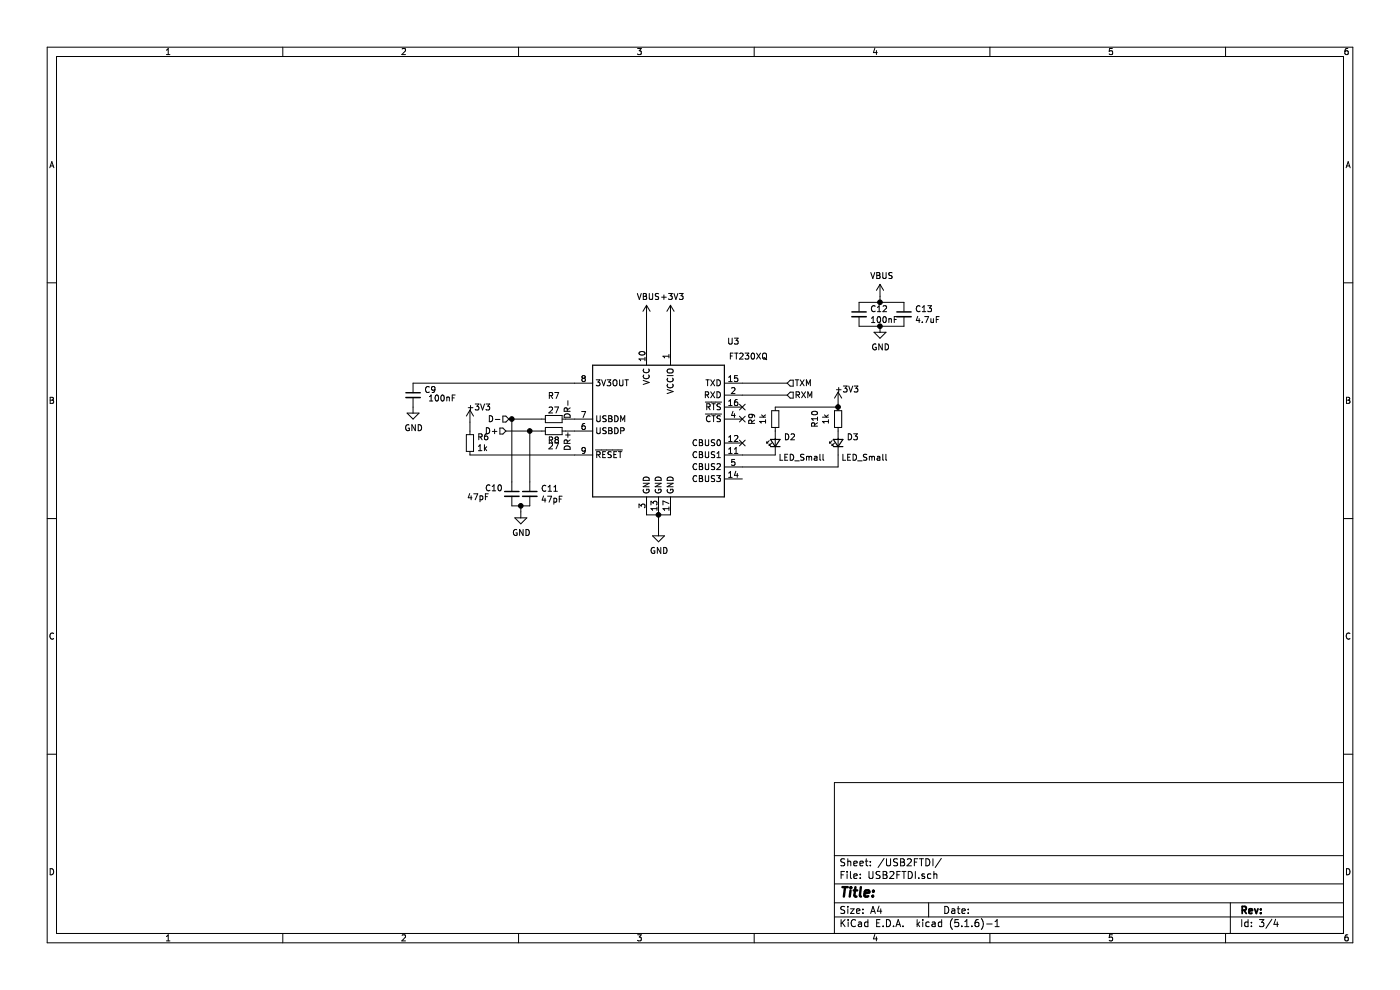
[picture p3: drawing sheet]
EESchema Schematic File Version 4
EELAYER 30 0
EELAYER END
$Descr A4 11693 8268
encoding utf-8
Sheet 3 4
Title ""
Date ""
Rev ""
Comp ""
Comment1 ""
Comment2 ""
Comment3 ""
Comment4 ""
$EndDescr
$Comp
L power:VBUS #PWR020
U 1 1
P 5400 2650
F 0 "#PWR020" H 5400 2500 50  0001 C CNN
F 1 "VBUS" H 5415 2823 50  0000 C CNN
F 2 "" H 5400 2650 50  0001 C CNN
F 3 "" H 5400 2650 50  0001 C CNN
	1    5400 2650
	1    0    0    -1  
$EndComp
$Comp
L power:+3V3 #PWR022
U 1 1
P 5600 2650
F 0 "#PWR022" H 5600 2500 50  0001 C CNN
F 1 "+3V3" H 5615 2823 50  0000 C CNN
F 2 "" H 5600 2650 50  0001 C CNN
F 3 "" H 5600 2650 50  0001 C CNN
	1    5600 2650
	1    0    0    -1  
$EndComp
Wire Wire Line
	5400 2650 5400 2900
Wire Wire Line
	5600 2650 5600 2900
$Comp
L power:GND #PWR021
U 1 1
P 5500 4425
F 0 "#PWR021" H 5500 4175 50  0001 C CNN
F 1 "GND" H 5505 4252 50  0000 C CNN
F 2 "" H 5500 4425 50  0001 C CNN
F 3 "" H 5500 4425 50  0001 C CNN
	1    5500 4425
	1    0    0    -1  
$EndComp
Wire Wire Line
	5400 4300 5500 4300
Connection ~ 5500 4300
Wire Wire Line
	5500 4300 5600 4300
Wire Wire Line
	5500 4300 5500 4425
$Comp
L Device:LED_Small D3
U 1 1
P 7000 3700
F 0 "D3" V 7046 3630 50  0000 R CNN
F 1 "LED_Small" V 6875 3675 50  0000 R CNN
F 2 "Diode_SMD:D_0603_1608Metric_Castellated" V 7000 3700 50  0001 C CNN
F 3 "~" V 7000 3700 50  0001 C CNN
F 4 "475-1276-1-ND" V 7000 3700 50  0001 C CNN "Digikey"
	1    7000 3700
	0    -1   -1   0   
$EndComp
$Comp
L Device:R_Small R10
U 1 1
P 7000 3500
F 0 "R10" V 6804 3500 50  0000 C CNN
F 1 "1k" V 6895 3500 50  0000 C CNN
F 2 "Resistor_SMD:R_0603_1608Metric_Pad1.05x0.95mm_HandSolder" H 7000 3500 50  0001 C CNN
F 3 "~" H 7000 3500 50  0001 C CNN
	1    7000 3500
	1    0    0    -1  
$EndComp
Wire Wire Line
	4800 3600 4725 3600
Text HLabel 4225 3600 0    50   Input ~ 0
D+
Text HLabel 4250 3500 0    50   Input ~ 0
D-
$Comp
L Device:R_Small R6
U 1 1
P 3925 3700
F 0 "R6" H 3866 3654 50  0000 R CNN
F 1 "1k" H 3866 3745 50  0000 R CNN
F 2 "Resistor_SMD:R_0603_1608Metric_Pad1.05x0.95mm_HandSolder" H 3925 3700 50  0001 C CNN
F 3 "~" H 3925 3700 50  0001 C CNN
	1    3925 3700
	-1   0    0    1   
$EndComp
Wire Wire Line
	3925 3800 4800 3800
$Comp
L power:+3V3 #PWR017
U 1 1
P 3925 3525
F 0 "#PWR017" H 3925 3375 50  0001 C CNN
F 1 "+3V3" H 4000 3650 50  0000 C CNN
F 2 "" H 3925 3525 50  0001 C CNN
F 3 "" H 3925 3525 50  0001 C CNN
	1    3925 3525
	1    0    0    -1  
$EndComp
Wire Wire Line
	3925 3525 3925 3600
Wire Wire Line
	6200 3200 6575 3200
Wire Wire Line
	6200 3300 6575 3300
Text HLabel 6575 3200 2    50   Input ~ 0
TXM
Text HLabel 6575 3300 2    50   Input ~ 0
RXM
$Comp
L Device:R_Small R7
U 1 1
P 4625 3500
F 0 "R7" V 4429 3500 50  0000 C CNN
F 1 "27" V 4550 3500 50  0000 C CNN
F 2 "Resistor_SMD:R_0603_1608Metric_Pad1.05x0.95mm_HandSolder" H 4625 3500 50  0001 C CNN
F 3 "~" H 4625 3500 50  0001 C CNN
F 4 "RR08Q27DCT-ND" V 4625 3500 50  0001 C CNN "Digikey"
	1    4625 3500
	0    1    1    0   
$EndComp
$Comp
L Device:R_Small R8
U 1 1
P 4625 3600
F 0 "R8" V 4700 3600 50  0000 C CNN
F 1 "27" V 4750 3600 50  0000 C CNN
F 2 "Resistor_SMD:R_0603_1608Metric_Pad1.05x0.95mm_HandSolder" H 4625 3600 50  0001 C CNN
F 3 "~" H 4625 3600 50  0001 C CNN
F 4 "RR08Q27DCT-ND" V 4625 3600 50  0001 C CNN "Digikey"
	1    4625 3600
	0    1    1    0   
$EndComp
Wire Wire Line
	4250 3500 4275 3500
Wire Wire Line
	4725 3500 4800 3500
$Comp
L Device:C_Small C10
U 1 1
P 4275 4125
F 0 "C10" H 4050 4175 50  0000 L CNN
F 1 "47pF" H 3900 4100 50  0000 L CNN
F 2 "Capacitor_SMD:C_0603_1608Metric_Pad1.05x0.95mm_HandSolder" H 4275 4125 50  0001 C CNN
F 3 "~" H 4275 4125 50  0001 C CNN
F 4 "311-4037-1-ND" H 4275 4125 50  0001 C CNN "Digikey"
	1    4275 4125
	1    0    0    -1  
$EndComp
$Comp
L Device:C_Small C11
U 1 1
P 4425 4125
F 0 "C11" H 4517 4171 50  0000 L CNN
F 1 "47pF" H 4517 4080 50  0000 L CNN
F 2 "Capacitor_SMD:C_0603_1608Metric_Pad1.05x0.95mm_HandSolder" H 4425 4125 50  0001 C CNN
F 3 "~" H 4425 4125 50  0001 C CNN
F 4 "311-4037-1-ND" H 4425 4125 50  0001 C CNN "Digikey"
	1    4425 4125
	1    0    0    -1  
$EndComp
Wire Wire Line
	4275 4225 4350 4225
Wire Wire Line
	4275 4025 4275 3500
Connection ~ 4275 3500
Wire Wire Line
	4275 3500 4525 3500
Wire Wire Line
	4425 4025 4425 3600
Wire Wire Line
	4225 3600 4425 3600
Wire Wire Line
	4525 3600 4425 3600
Connection ~ 4425 3600
$Comp
L power:GND #PWR019
U 1 1
P 4350 4275
F 0 "#PWR019" H 4350 4025 50  0001 C CNN
F 1 "GND" H 4355 4102 50  0000 C CNN
F 2 "" H 4350 4275 50  0001 C CNN
F 3 "" H 4350 4275 50  0001 C CNN
	1    4350 4275
	1    0    0    -1  
$EndComp
Wire Wire Line
	4350 4275 4350 4225
Connection ~ 4350 4225
Wire Wire Line
	4350 4225 4425 4225
$Comp
L power:VBUS #PWR024
U 1 1
P 7350 2475
F 0 "#PWR024" H 7350 2325 50  0001 C CNN
F 1 "VBUS" H 7365 2648 50  0000 C CNN
F 2 "" H 7350 2475 50  0001 C CNN
F 3 "" H 7350 2475 50  0001 C CNN
	1    7350 2475
	1    0    0    -1  
$EndComp
$Comp
L Device:C_Small C12
U 1 1
P 7175 2625
F 0 "C12" H 7267 2671 50  0000 L CNN
F 1 "100nF" H 7267 2580 50  0000 L CNN
F 2 "Capacitor_SMD:C_0603_1608Metric_Pad1.05x0.95mm_HandSolder" H 7175 2625 50  0001 C CNN
F 3 "~" H 7175 2625 50  0001 C CNN
F 4 "1276-CL10B104KB8VPJCCT-ND" H 7175 2625 50  0001 C CNN "Digikey"
	1    7175 2625
	1    0    0    -1  
$EndComp
$Comp
L Device:C_Small C13
U 1 1
P 7550 2625
F 0 "C13" H 7642 2671 50  0000 L CNN
F 1 "4.7uF" H 7642 2580 50  0000 L CNN
F 2 "Capacitor_SMD:C_0805_2012Metric" H 7550 2625 50  0001 C CNN
F 3 "~" H 7550 2625 50  0001 C CNN
F 4 "587-2990-1-ND" H 7550 2625 50  0001 C CNN "Digikey"
	1    7550 2625
	1    0    0    -1  
$EndComp
Wire Wire Line
	7175 2525 7350 2525
Wire Wire Line
	7175 2725 7350 2725
Wire Wire Line
	7350 2475 7350 2525
Connection ~ 7350 2525
Wire Wire Line
	7350 2525 7550 2525
$Comp
L power:GND #PWR025
U 1 1
P 7350 2725
F 0 "#PWR025" H 7350 2475 50  0001 C CNN
F 1 "GND" H 7355 2552 50  0000 C CNN
F 2 "" H 7350 2725 50  0001 C CNN
F 3 "" H 7350 2725 50  0001 C CNN
	1    7350 2725
	1    0    0    -1  
$EndComp
Connection ~ 7350 2725
Wire Wire Line
	7350 2725 7550 2725
$Comp
L Device:C_Small C9
U 1 1
P 3450 3300
F 0 "C9" H 3542 3346 50  0000 L CNN
F 1 "100nF" H 3575 3275 50  0000 L CNN
F 2 "Capacitor_SMD:C_0603_1608Metric_Pad1.05x0.95mm_HandSolder" H 3450 3300 50  0001 C CNN
F 3 "~" H 3450 3300 50  0001 C CNN
F 4 "1276-CL10B104KB8VPJCCT-ND" H 3450 3300 50  0001 C CNN "Digikey"
	1    3450 3300
	1    0    0    -1  
$EndComp
$Comp
L power:GND #PWR016
U 1 1
P 3450 3400
F 0 "#PWR016" H 3450 3150 50  0001 C CNN
F 1 "GND" H 3455 3227 50  0000 C CNN
F 2 "" H 3450 3400 50  0001 C CNN
F 3 "" H 3450 3400 50  0001 C CNN
	1    3450 3400
	1    0    0    -1  
$EndComp
Wire Wire Line
	3450 3200 4800 3200
NoConn ~ 6200 3700
$Comp
L Device:LED_Small D2
U 1 1
P 6475 3700
F 0 "D2" V 6521 3630 50  0000 R CNN
F 1 "LED_Small" V 6350 3675 50  0000 R CNN
F 2 "Diode_SMD:D_0603_1608Metric_Castellated" V 6475 3700 50  0001 C CNN
F 3 "~" V 6475 3700 50  0001 C CNN
F 4 "475-1276-1-ND" V 6475 3700 50  0001 C CNN "Digikey"
	1    6475 3700
	0    -1   -1   0   
$EndComp
$Comp
L Device:R_Small R9
U 1 1
P 6475 3500
F 0 "R9" V 6279 3500 50  0000 C CNN
F 1 "1k" V 6370 3500 50  0000 C CNN
F 2 "Resistor_SMD:R_0603_1608Metric_Pad1.05x0.95mm_HandSolder" H 6475 3500 50  0001 C CNN
F 3 "~" H 6475 3500 50  0001 C CNN
	1    6475 3500
	1    0    0    -1  
$EndComp
$Comp
L Interface_USB:FT230XQ U3
U 1 1
P 5500 3600
F 0 "U3" H 6125 4350 50  0000 C CNN
F 1 "FT230XQ" H 6250 4225 50  0000 C CNN
F 2 "Package_DFN_QFN:QFN-16-1EP_4x4mm_P0.65mm_EP2.1x2.1mm" H 6850 3000 50  0001 C CNN
F 3 "https://www.ftdichip.com/Support/Documents/DataSheets/ICs/DS_FT230X.pdf" H 5500 3600 50  0001 C CNN
	1    5500 3600
	1    0    0    -1  
$EndComp
Wire Wire Line
	6475 3400 7000 3400
$Comp
L power:+3V3 #PWR023
U 1 1
P 7000 3375
F 0 "#PWR023" H 7000 3225 50  0001 C CNN
F 1 "+3V3" H 7075 3500 50  0000 C CNN
F 2 "" H 7000 3375 50  0001 C CNN
F 3 "" H 7000 3375 50  0001 C CNN
	1    7000 3375
	1    0    0    -1  
$EndComp
Wire Wire Line
	7000 3375 7000 3400
Connection ~ 7000 3400
NoConn ~ 6200 3500
NoConn ~ 6200 3400
Text Label 4775 3500 1    50   ~ 0
DR-
Text Label 4775 3600 3    50   ~ 0
DR+
Wire Wire Line
	6200 3800 6475 3800
Wire Wire Line
	6200 3900 7000 3900
Wire Wire Line
	7000 3800 7000 3900
NoConn ~ 6200 4000
$EndSCHEMATC
